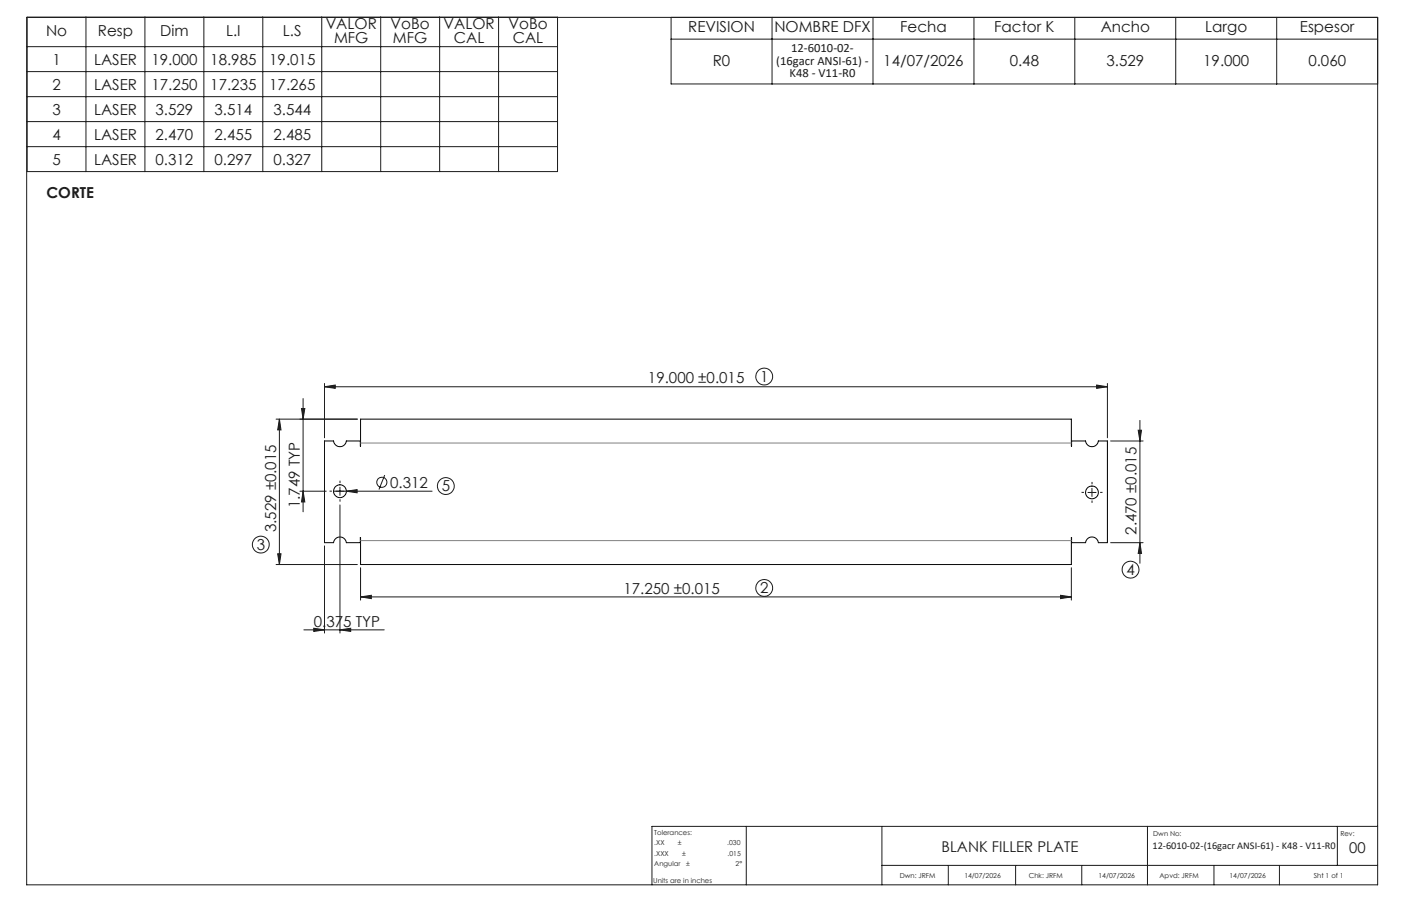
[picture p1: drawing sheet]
<svg xmlns="http://www.w3.org/2000/svg" width="432mm" height="279mm" viewBox="0 0 432 279" stroke-linecap="round" stroke-linejoin="round" font-family="sans-serif">
<g fill="none" stroke="#000" stroke-width=".31">
<path d="M100 136h2.8a1.99 1.99 0 0 0 2 1.8 1.99 1.99 0 0 0 2-1.8h4.3v1.6v-8.3h219.1v8.3l.1-1.6h4.3a1.99 1.99 0 0 0 1.9 1.8 1.99 1.99 0 0 0 2-1.8h2.8v31.4h-2.8a1.99 1.99 0 0 0-2-1.8 1.99 1.99 0 0 0-1.9 1.8h-4.3l-.1-1.6v8.3h-219.1v-8.3v1.6h-4.3a1.99 1.99 0 0 0-2-1.8 1.99 1.99 0 0 0-2 1.8h-2.8z"/>
<circle cx="104.8" cy="151.5" r="1.99"/>
<circle cx="336.5" cy="151.9" r="1.99"/>
</g>
<g fill="none" stroke="#191924" stroke-width=".31">
<path d="M8.2 5.4h416.4v267.5h-416.4zM8.4 5.3h163.4v47.6h-163.4zM8.4 14.4h163.4M26.5 5.3v47.6M44.7 5.3v47.6M62.8 5.3v47.6M81 5.3v47.6M99.2 5.3v47.6M117.3 5.3v47.6M135.5 5.3v47.6M153.7 5.3v47.6M206.8 5.4v20.5h217.8"/>
<path d="M206.8 12.1h217.8M237.9 5.4v20.5M269.1 5.4v20.5M300.2 5.4v20.5M331.3 5.4v20.5M362.4 5.4v20.5M393.5 5.4v20.5M8.4 22.1h163.4M8.4 29.8h163.4M8.4 37.5h163.4M8.4 45.2h163.4M100 119.3l3.3-.6v1.1z"/>
<path d="M100 118.3v16.7M100 119.3h241.3M338 118.7l3.3 .6-3.3 .5zM341.3 118.3v16.7M85.1 129.3h25M86.1 129.3l.5 3.3h-1zM86.1 129.3v44.8M92.9 126h1l-.5 3.3zM93.4 122.9v34.9M342.3 136h10M350.8 132.7h1l-.5 3.3zM351.3 129.6v44.1"/>
<path d="M92.4 151.5h8.1M93.4 151.5l.5 3.3h-1zM102.8 151.5h30.4M104.8 150.2v2.6M104.8 155.7v39.5M106.8 151.5l3.3-.5v1zM118.6 146.5l-1.8 4.5M335.3 151.9h2.5M336.5 150.6v2.5M85.1 174.1h25M85.6 170.8h1l-.5 3.3zM100 168.3v26.9"/>
<path d="M111.1 175.1v10M330.2 175.1v10M342.3 167.4h10M351.3 167.4l.5 3.3h-1zM93.7 194.2h24.7M96.7 193.7l3.3 .5-3.3 .5zM104.8 194.2l3.3-.5v1zM111.1 184.1l3.3-.5v1zM111.1 184.1h219.1M326.9 183.6l3.3 .5-3.3 .5zM230 254.8v18.1M271.8 254.8v18.1"/>
<path d="M353.7 254.8v18.1M412.2 254.8v12.1M424.6 254.8h-223.7v18.1M271.8 266.9h152.8M292.3 266.9v6M313 266.9v6M333.4 266.9v6M374.2 266.9v6M394.3 266.9v6"/>
<circle cx="235.5" cy="116.1" r="2.6"/>
<circle cx="117.7" cy="148.7" r="1.56"/>
<circle cx="137.4" cy="149.9" r="2.6"/>
<circle cx="80.4" cy="168" r="2.6"/>
<circle cx="348.4" cy="175.7" r="2.61"/>
<circle cx="235.5" cy="181.3" r="2.6"/>
</g>
<path d="M102.3 151.5h-.7M104.8 154v.7M104.8 149v-.8M107.3 151.5h.7M334.1 151.8h-.8M336.6 154.3v.8M336.6 149.3v-.7M339.1 151.8h.7" fill="none" stroke="#191924" stroke-width=".31" stroke-dasharray="15.2 1.3 1.3 1.3" stroke-linecap="butt"/>
<path d="M111.1 136.6h219.1M111.1 166.7h219.1" fill="none" stroke="#808080" stroke-width=".31"/>
<g fill="#191924">
<path d="M106.8 151.5l3.3-.5v1z"/>
<path d="M100 119.3l3.3-.6v1.1zM338 118.7l3.3 .6-3.3 .5zM96.7 193.7l3.3 .5-3.3 .5zM104.8 194.2l3.3-.5v1z"/>
<path d="M326.9 183.6l3.3 .5-3.3 .5zM111.1 184.1l3.3-.5v1z"/>
<path d="M351.3 167.4l.5 3.3h-1zM350.8 132.7h1l-.5 3.3zM93.4 151.5l.5 3.3h-1zM92.9 126h1l-.5 3.3z"/>
<path d="M86.1 129.3l.5 3.3h-1zM85.6 170.8h1l-.5 3.3z"/>
</g>
<g font-size="4.7" fill="#191924">
<text x="14.2" y="11.1">No</text>
<text x="30.2" y="11.1">Resp</text>
<text x="49.4" y="11.1">Dim</text>
<text x="69.7" y="11.1">L.I</text>
<text x="87.2" y="11.1">L.S</text>
<text x="100.4" y="8.8">VALOR</text>
<text x="120.4" y="8.8">VoBo</text>
<text x="136.7" y="8.8">VALOR</text>
<text x="156.7" y="8.8">VoBo</text>
<text x="212.1" y="9.9">REVISION</text>
<text x="238.7" y="9.9">NOMBRE DFX</text>
<text x="277.5" y="9.9">Fecha</text>
<text x="306.5" y="9.9">Factor K</text>
<text x="339.2" y="9.9">Ancho</text>
<text x="371.5" y="9.9">Largo</text>
<text x="400.7" y="9.9">Espesor</text>
<text x="103" y="13.3">MFG</text>
<text x="121.1" y="13.3">MFG</text>
<text x="139.9" y="13.3">CAL</text>
<text x="158.1" y="13.3">CAL</text>
<text x="16.2" y="19.9">1</text>
<text x="29" y="19.9">LASER</text>
<text x="46.7" y="19.9">19.000</text>
<text x="64.8" y="19.9">18.985</text>
<text x="83" y="19.9">19.015</text>
<text x="219.7" y="20.2">R0</text>
<text x="272.2" y="20.2">14/07/2026</text>
<text x="311.2" y="20.2">0.48</text>
<text x="341" y="20.2">3.529</text>
<text x="370.8" y="20.2">19.000</text>
<text x="403.2" y="20.2">0.060</text>
<text x="16.2" y="27.6">2</text>
<text x="29" y="27.6">LASER</text>
<text x="46.7" y="27.6">17.250</text>
<text x="64.8" y="27.6">17.235</text>
<text x="83" y="27.6">17.265</text>
<text x="16.2" y="35.3">3</text>
<text x="29" y="35.3">LASER</text>
<text x="48" y="35.3">3.529</text>
<text x="66.1" y="35.3">3.514</text>
<text x="84.3" y="35.3">3.544</text>
<text x="16.2" y="43">4</text>
<text x="29" y="43">LASER</text>
<text x="48" y="43">2.470</text>
<text x="66.1" y="43">2.455</text>
<text x="84.3" y="43">2.485</text>
<text x="16.2" y="50.7">5</text>
<text x="29" y="50.7">LASER</text>
<text x="48" y="50.7">0.312</text>
<text x="66.1" y="50.7">0.297</text>
<text x="84.3" y="50.7">0.327</text>
<text x="14.3" y="61">CORTE</text>
<text x="199.7" y="118.2">19.000 ±0.015</text>
<text x="234.3" y="117.7">1</text>
<text x="120.3" y="150.4">0.312</text>
<text x="136.2" y="151.5">5</text>
<text x="92.4" y="156.7" transform="rotate(-90 92.4 156.7)">1.749 TYP</text>
<text x="85.1" y="164.2" transform="rotate(-90 85.1 164.2)">3.529 ±0.015</text>
<text x="350.3" y="164.9" transform="rotate(-90 350.3 164.9)">2.470 ±0.015</text>
<text x="79.1" y="169.5">3</text>
<text x="347.2" y="177.3">4</text>
<text x="192.2" y="183.1">17.250 ±0.015</text>
<text x="234.3" y="182.9">2</text>
<text x="96.7" y="193.2">0.375 TYP</text>
</g>
<g font-size="4.6" fill="#191924">
<text x="290.2" y="262.7">BLANK FILLER PLATE</text>
<text x="415.9" y="263">00</text>
</g>
<g font-size="3.9" fill="#191924">
<text x="243.9" y="16.1">12-6010-02-</text>
<text x="239.2" y="19.9">(16gacr ANSI-61) -</text>
<text x="243.4" y="23.8">K48 - V11-R0</text>
</g>
<text font-size="3.2" fill="#191924" x="355.2" y="261.8">12-6010-02-(16gacr ANSI-61) - K48 - V11-R0</text>
<g font-size="2.1" fill="#191924">
<text x="201.7" y="257.6">Tolerances:</text>
<text x="355.4" y="257.8">Dwn No:</text>
<text x="413.1" y="257.8">Rev:</text>
<text x="201.7" y="260.7">.XX</text>
<text x="201.7" y="263.9">.XXX</text>
<text x="208.9" y="260.7">±</text>
<text x="210.2" y="263.9">±</text>
<text x="224.1" y="260.7">.030</text>
<text x="224.3" y="263.9">.015</text>
<text x="201.7" y="267">Angular</text>
<text x="211.5" y="267">±</text>
<text x="226.7" y="267">2°</text>
<text x="201.3" y="272.3">Units are in inches</text>
<text x="277.3" y="270.7">Dwn: JRFM</text>
<text x="297.2" y="270.7">14/07/2026</text>
<text x="317.1" y="270.7">Chk: JRFM</text>
<text x="338.6" y="270.7">14/07/2026</text>
<text x="357.4" y="270.7">Apvd: JRFM</text>
<text x="378.9" y="270.7">14/07/2026</text>
<text x="404.9" y="270.7">Sht 1 of 1</text>
</g>
</svg>
